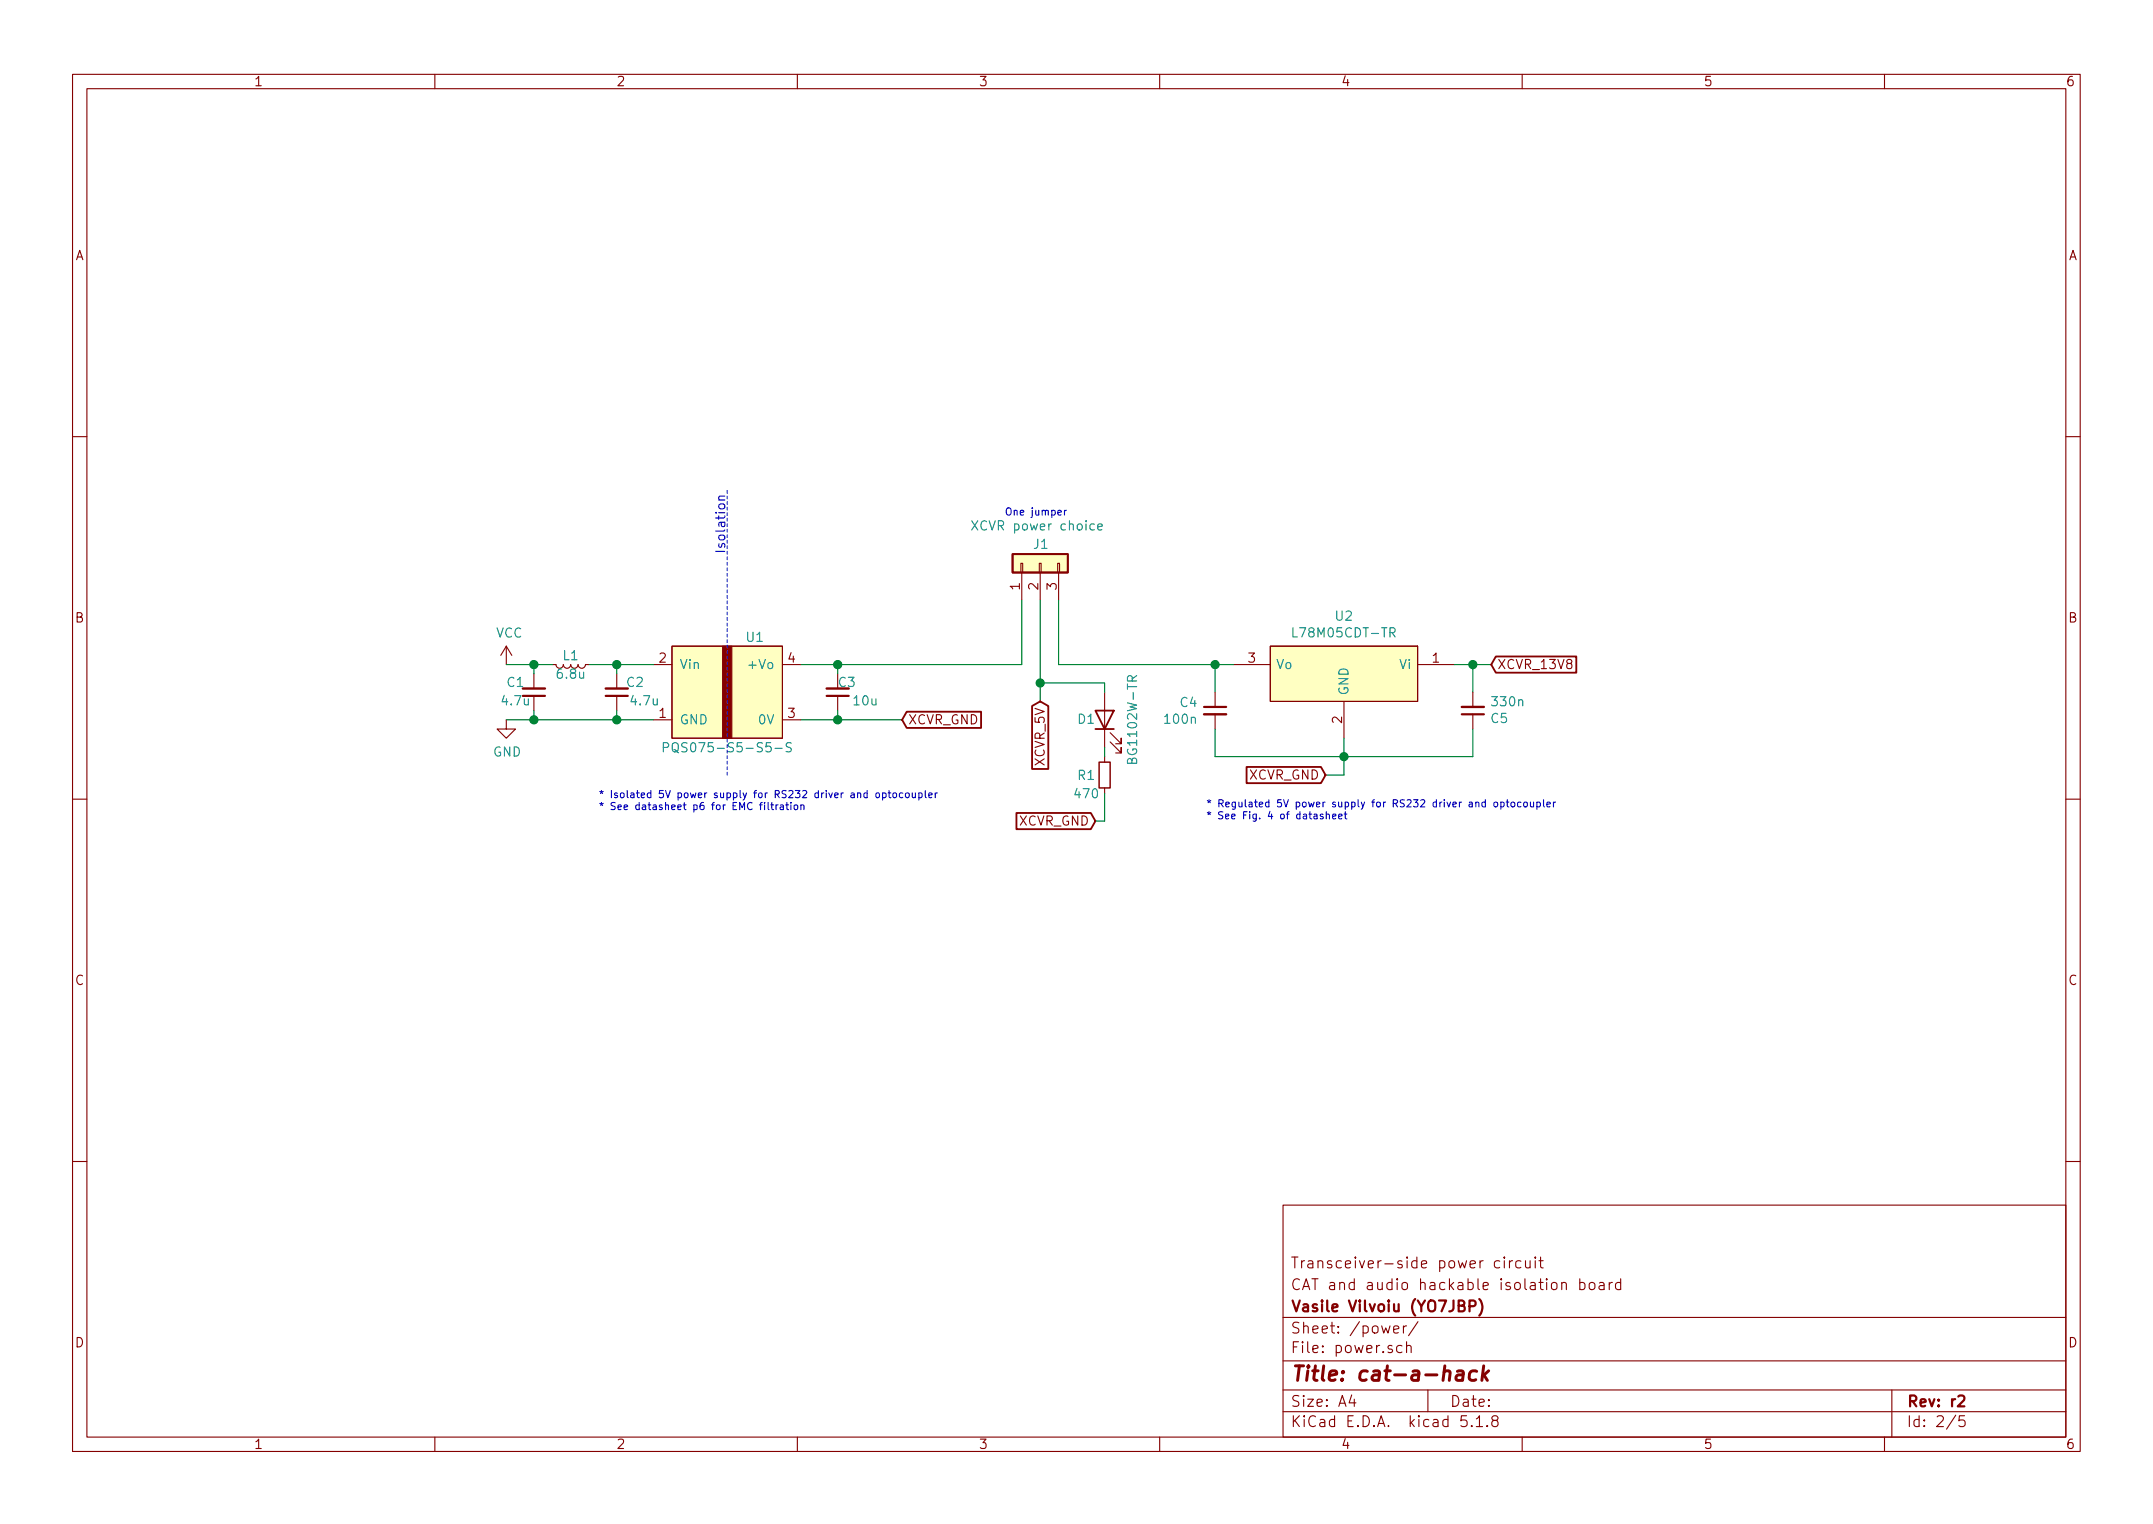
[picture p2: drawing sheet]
EESchema Schematic File Version 4
EELAYER 30 0
EELAYER END
$Descr A4 11693 8268
encoding utf-8
Sheet 2 5
Title "cat-a-hack"
Date ""
Rev "r2"
Comp "Vasile Vilvoiu (YO7JBP)"
Comment1 "CAT and audio hackable isolation board"
Comment2 "Transceiver-side power circuit"
Comment3 ""
Comment4 ""
$EndDescr
Text Notes 3250 4400 0    39   ~ 0
* Isolated 5V power supply for RS232 driver and optocoupler\n* See datasheet p6 for EMC filtration
$Comp
L Connector_Generic:Conn_01x03 J?
U 1 1
P 5650 3050
AR Path="/5FA7014B" Ref="J?"  Part="1" 
AR Path="/5F9D7A3C/5FA7014B" Ref="J1"  Part="1" 
F 0 "J1" V 5750 3000 50  0000 L CNN
F 1 "XCVR power choice" V 5850 2700 50  0000 L CNN
F 2 "Connector_PinHeader_2.54mm:PinHeader_1x03_P2.54mm_Vertical" H 5650 3050 50  0001 C CNN
F 3 "~" H 5650 3050 50  0001 C CNN
	1    5650 3050
	0    -1   -1   0   
$EndComp
Text GLabel 5650 3800 3    50   Input ~ 0
XCVR_5V
Text Notes 5800 2800 2    39   ~ 0
One jumper
Text Notes 3950 3000 1    50   ~ 0
Isolation
$Comp
L power:VCC #PWR?
U 1 1
P 2750 3600
AR Path="/60942D74" Ref="#PWR?"  Part="1" 
AR Path="/5F9D7A3C/60942D74" Ref="#PWR01"  Part="1" 
F 0 "#PWR01" H 2750 3450 50  0001 C CNN
F 1 "VCC" H 2767 3773 50  0000 C CNN
F 2 "" H 2750 3600 50  0001 C CNN
F 3 "" H 2750 3600 50  0001 C CNN
	1    2750 3600
	1    0    0    -1  
$EndComp
$Comp
L Device:L_Small L?
U 1 1
P 3100 3600
AR Path="/60943CCC" Ref="L?"  Part="1" 
AR Path="/5F9D7A3C/60943CCC" Ref="L1"  Part="1" 
F 0 "L1" V 3050 3600 50  0000 C CNN
F 1 "6.8u" V 3150 3600 50  0000 C CNN
F 2 "Inductor_SMD:L_0805_2012Metric_Pad1.15x1.40mm_HandSolder" H 3100 3600 50  0001 C CNN
F 3 "~" H 3100 3600 50  0001 C CNN
	1    3100 3600
	0    1    1    0   
$EndComp
Wire Wire Line
	2750 3600 2900 3600
$Comp
L power:GND #PWR?
U 1 1
P 2750 3900
AR Path="/6094763D" Ref="#PWR?"  Part="1" 
AR Path="/5F9D7A3C/6094763D" Ref="#PWR02"  Part="1" 
F 0 "#PWR02" H 2750 3650 50  0001 C CNN
F 1 "GND" H 2755 3727 50  0000 C CNN
F 2 "" H 2750 3900 50  0001 C CNN
F 3 "" H 2750 3900 50  0001 C CNN
	1    2750 3900
	1    0    0    -1  
$EndComp
Wire Wire Line
	2750 3900 2900 3900
$Comp
L Device:C_Small C?
U 1 1
P 2900 3750
AR Path="/60949AAC" Ref="C?"  Part="1" 
AR Path="/5F9D7A3C/60949AAC" Ref="C1"  Part="1" 
F 0 "C1" H 3000 3700 50  0000 C CNN
F 1 "4.7u" H 3000 3800 50  0000 C CNN
F 2 "Capacitor_SMD:C_1206_3216Metric_Pad1.42x1.75mm_HandSolder" H 2900 3750 50  0001 C CNN
F 3 "~" H 2900 3750 50  0001 C CNN
	1    2900 3750
	-1   0    0    1   
$EndComp
Wire Wire Line
	2900 3650 2900 3600
Connection ~ 2900 3600
Wire Wire Line
	2900 3600 3000 3600
Wire Wire Line
	2900 3850 2900 3900
Connection ~ 2900 3900
Wire Notes Line
	3950 4200 3950 2650
Text GLabel 4900 3900 2    50   Input ~ 0
XCVR_GND
Wire Wire Line
	5550 3600 5550 3250
Wire Wire Line
	5750 3600 5750 3250
Text Notes 6550 4450 0    39   ~ 0
* Regulated 5V power supply for RS232 driver and optocoupler\n* See Fig. 4 of datasheet
Text GLabel 7200 4200 0    50   Input ~ 0
XCVR_GND
Wire Wire Line
	7300 4000 7300 4100
Wire Wire Line
	7300 4200 7200 4200
Wire Wire Line
	8000 4100 7300 4100
Connection ~ 7300 4100
Wire Wire Line
	7300 4100 7300 4200
Wire Wire Line
	6600 4100 7300 4100
Wire Wire Line
	6600 3950 6600 4100
Connection ~ 6600 3600
Wire Wire Line
	6600 3750 6600 3600
$Comp
L Device:C_Small C?
U 1 1
P 6600 3850
AR Path="/608AF3CD" Ref="C?"  Part="1" 
AR Path="/5F9D7A3C/608AF3CD" Ref="C4"  Part="1" 
F 0 "C4" H 6692 3896 50  0000 L CNN
F 1 "100n" H 6692 3805 50  0000 L CNN
F 2 "Capacitor_SMD:C_1206_3216Metric_Pad1.42x1.75mm_HandSolder" H 6600 3850 50  0001 C CNN
F 3 "~" H 6600 3850 50  0001 C CNN
	1    6600 3850
	-1   0    0    -1  
$EndComp
Wire Wire Line
	8000 3950 8000 4100
Wire Wire Line
	8000 3600 7900 3600
Connection ~ 8000 3600
Wire Wire Line
	8000 3750 8000 3600
$Comp
L Device:C_Small C?
U 1 1
P 8000 3850
AR Path="/608AC7D8" Ref="C?"  Part="1" 
AR Path="/5F9D7A3C/608AC7D8" Ref="C5"  Part="1" 
F 0 "C5" H 8092 3896 50  0000 L CNN
F 1 "330n" H 8092 3805 50  0000 L CNN
F 2 "Capacitor_SMD:C_1206_3216Metric_Pad1.42x1.75mm_HandSolder" H 8000 3850 50  0001 C CNN
F 3 "~" H 8000 3850 50  0001 C CNN
	1    8000 3850
	1    0    0    1   
$EndComp
Wire Wire Line
	6700 3600 6600 3600
Wire Wire Line
	8100 3600 8000 3600
Text GLabel 8100 3600 2    50   Input ~ 0
XCVR_13V8
$Comp
L custom:L78M05CDT-TR U2
U 1 1
P 7900 3600
F 0 "U2" H 8500 3865 50  0000 C CNN
F 1 "L78M05CDT-TR" H 8500 3774 50  0000 C CNN
F 2 "Package_TO_SOT_SMD:TO-252-2" H 10450 3850 50  0001 L CNN
F 3 "https://componentsearchengine.com/Datasheets/2/L78M05CDT-TR.pdf" H 10450 3750 50  0001 L CNN
F 4 "Linear Voltage Regulators 5.0V 0.5A Positive" H 10450 3650 50  0001 L CNN "Description"
F 5 "2.4" H 10450 3550 50  0001 L CNN "Height"
F 6 "511-L78M05CDT-TR" H 10450 3450 50  0001 L CNN "Mouser Part Number"
F 7 "https://www.mouser.co.uk/ProductDetail/STMicroelectronics/L78M05CDT-TR?qs=JIXmGdi%252BcuKa7ml6d%2FqNIw%3D%3D" H 10450 3350 50  0001 L CNN "Mouser Price/Stock"
F 8 "STMicroelectronics" H 10450 3250 50  0001 L CNN "Manufacturer_Name"
F 9 "L78M05CDT-TR" H 10450 3150 50  0001 L CNN "Manufacturer_Part_Number"
	1    7900 3600
	-1   0    0    -1  
$EndComp
Wire Wire Line
	5750 3600 6600 3600
$Comp
L custom:PQS075-S5-S5-S U1
U 1 1
P 3950 3750
F 0 "U1" H 4100 4050 50  0000 C CNN
F 1 "PQS075-S5-S5-S" H 3950 3450 50  0000 C CNN
F 2 "custom:SIP-4_PQS075-S5-S5-S" H 3900 4175 50  0001 C CNN
F 3 "https://ro.mouser.com/datasheet/2/670/pqs075_s-1893532.pdf" H 3900 4175 50  0001 C CNN
	1    3950 3750
	1    0    0    -1  
$EndComp
$Comp
L Device:C_Small C?
U 1 1
P 3350 3750
AR Path="/5FA20B33" Ref="C?"  Part="1" 
AR Path="/5F9D7A3C/5FA20B33" Ref="C2"  Part="1" 
F 0 "C2" H 3250 3700 50  0000 C CNN
F 1 "4.7u" H 3200 3800 50  0000 C CNN
F 2 "Capacitor_SMD:C_1206_3216Metric_Pad1.42x1.75mm_HandSolder" H 3350 3750 50  0001 C CNN
F 3 "~" H 3350 3750 50  0001 C CNN
	1    3350 3750
	-1   0    0    1   
$EndComp
Wire Wire Line
	3200 3600 3350 3600
Wire Wire Line
	4350 3600 4550 3600
Wire Wire Line
	4350 3900 4550 3900
Wire Wire Line
	2900 3900 3350 3900
Wire Wire Line
	3350 3650 3350 3600
Connection ~ 3350 3600
Wire Wire Line
	3350 3600 3550 3600
Wire Wire Line
	3350 3850 3350 3900
Connection ~ 3350 3900
Wire Wire Line
	3350 3900 3550 3900
$Comp
L Device:C_Small C?
U 1 1
P 4550 3750
AR Path="/5FA235C5" Ref="C?"  Part="1" 
AR Path="/5F9D7A3C/5FA235C5" Ref="C3"  Part="1" 
F 0 "C3" H 4500 3700 50  0000 C CNN
F 1 "10u" H 4400 3800 50  0000 C CNN
F 2 "Capacitor_SMD:C_1206_3216Metric_Pad1.42x1.75mm_HandSolder" H 4550 3750 50  0001 C CNN
F 3 "~" H 4550 3750 50  0001 C CNN
	1    4550 3750
	-1   0    0    1   
$EndComp
Wire Wire Line
	4550 3650 4550 3600
Connection ~ 4550 3600
Wire Wire Line
	4550 3600 5550 3600
Wire Wire Line
	4550 3850 4550 3900
Connection ~ 4550 3900
Wire Wire Line
	4550 3900 4900 3900
$Comp
L Device:R_Small R?
U 1 1
P 6000 4200
AR Path="/5FDD2952" Ref="R?"  Part="1" 
AR Path="/5F9D7A3C/5FDD2952" Ref="R1"  Part="1" 
AR Path="/5F9E7705/5FDD2952" Ref="R?"  Part="1" 
F 0 "R1" H 5900 4200 50  0000 C CNN
F 1 "470" H 5900 4100 50  0000 C CNN
F 2 "Resistor_SMD:R_1206_3216Metric_Pad1.42x1.75mm_HandSolder" H 6000 4200 50  0001 C CNN
F 3 "~" H 6000 4200 50  0001 C CNN
	1    6000 4200
	1    0    0    -1  
$EndComp
$Comp
L Device:LED D?
U 1 1
P 6000 3900
AR Path="/5FDD2958" Ref="D?"  Part="1" 
AR Path="/5F9D7A3C/5FDD2958" Ref="D1"  Part="1" 
AR Path="/5F9E7705/5FDD2958" Ref="D?"  Part="1" 
F 0 "D1" V 6000 4000 50  0000 C CNN
F 1 "BG1102W-TR" H 6000 3750 50  0000 C CNN
F 2 "LED_SMD:LED_1206_3216Metric_Pad1.42x1.75mm_HandSolder" H 6000 3900 50  0001 C CNN
F 3 "~" H 6000 3900 50  0001 C CNN
	1    6000 3900
	0    -1   -1   0   
$EndComp
Wire Wire Line
	6000 4050 6000 4100
Text GLabel 5950 4450 0    50   Input ~ 0
XCVR_GND
Wire Wire Line
	6000 4450 5950 4450
Wire Wire Line
	6000 4300 6000 4450
Wire Wire Line
	5650 3250 5650 3700
Wire Wire Line
	5650 3700 6000 3700
Wire Wire Line
	6000 3700 6000 3750
Connection ~ 5650 3700
Wire Wire Line
	5650 3700 5650 3800
$EndSCHEMATC
